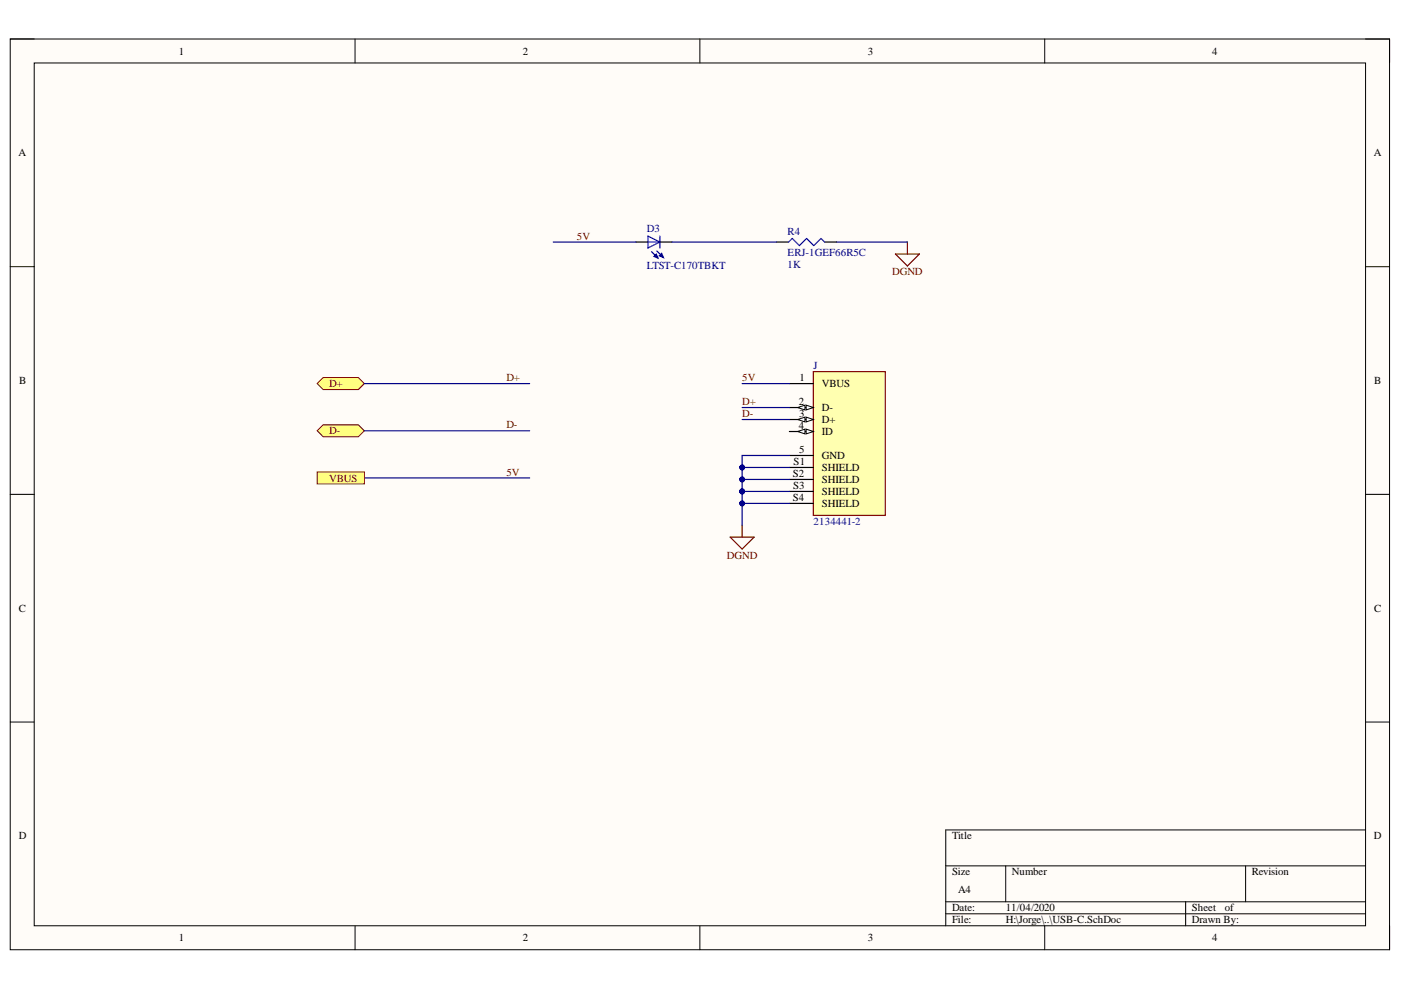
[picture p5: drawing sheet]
<svg xmlns="http://www.w3.org/2000/svg" width="297mm" height="210mm" viewBox="0 0 297 210" stroke-linecap="round" stroke-linejoin="round" font-family="sans-serif">
<path d="M2.2 8.3h292.4v193.1h-292.4z" fill-rule="evenodd" fill="#fffcf8"/>
<path d="M2.2 8.3h292.4v193.1h-292.4z" fill="none" stroke="#000" stroke-width=".21"/>
<path d="M7.3 13.4h282.2v182.9h-282.2z" fill-rule="evenodd" fill="#fffcf8"/>
<g fill="none" stroke="#000" stroke-width=".21">
<path d="M2.2 8.3h5.1M7.3 13.4h282.2v182.9h-282.2zM75.3 8.3v5M148.4 8.3v5M221.5 8.3v5.1M289.5 8.3h5.1v5.1M2.2 56.5h5.1M289.5 56.5h5.1M2.2 104.8h5.1M289.5 104.8h5.1M2.2 153.1h5.1M289.5 153.1h5.1"/>
<path d="M289.5 176h-89v20.3M75.3 196.3v5.1M148.4 196.3v5.1M200.5 183.6h89M200.5 191.2h89M200.5 193.7h89M213.2 183.6v7.6M221.5 196.3v5.1M251.4 191.2v5.1M264.1 183.6v7.6M294.6 196.3v5.1"/>
</g>
<path d="M154.8 113.9h5.1l-2.6 2.5zM157.3 111.3v2.6" fill="none" stroke="#800000" stroke-width=".25"/>
<path d="M172.4 78.8h15.3v30.5h-15.3z" fill-rule="evenodd" fill="#ffffb0"/>
<path d="M172.4 78.8h15.3v30.5h-15.3z" fill="none" stroke="#800000" stroke-width=".25"/>
<path d="M167.4 81.3h5M167.4 86.4h5" fill="none" stroke="#000" stroke-width=".25"/>
<path d="M170.9 85.9l1.5 .5-1.5 .5z" fill="#f8fcff"/>
<path d="M170.9 85.9l1.5 .5-1.5 .5z" fill="none" stroke="#000" stroke-width=".21"/>
<path d="M169.1 86.4l1.6-.5v1z" fill="#f8fcff"/>
<path d="M169.1 86.4l1.6-.5v1z" fill="none" stroke="#000" stroke-width=".21"/>
<path d="M167.4 88.9h5" fill="none" stroke="#000" stroke-width=".25"/>
<path d="M170.9 88.4l1.5 .5-1.5 .6z" fill="#f8fcff"/>
<path d="M170.9 88.4l1.5 .5-1.5 .6z" fill="none" stroke="#000" stroke-width=".21"/>
<path d="M169.1 88.9l1.6-.5v1.1z" fill="#f8fcff"/>
<path d="M169.1 88.9l1.6-.5v1.1z" fill="none" stroke="#000" stroke-width=".21"/>
<path d="M167.4 91.5h5" fill="none" stroke="#000" stroke-width=".25"/>
<path d="M170.9 91l1.5 .5-1.5 .5z" fill="#f8fcff"/>
<path d="M170.9 91l1.5 .5-1.5 .5z" fill="none" stroke="#000" stroke-width=".21"/>
<path d="M169.1 91.5l1.6-.5v1z" fill="#f8fcff"/>
<path d="M169.1 91.5l1.6-.5v1z" fill="none" stroke="#000" stroke-width=".21"/>
<path d="M164.7 51.3h2.5M174.8 51.3h2.6M167.4 96.6h5M167.4 99.1h5M167.4 101.7h5M167.4 104.2h5M167.4 106.7h5" fill="none" stroke="#000" stroke-width=".25"/>
<path d="M137.4 50l2.5 1.3-2.5 1.3zM137.4 51.3h2.5M138.1 53.4l1.4 1.3M139.3 53.2l1.4 1.4M139.9 50v2.6M167.2 51.3l.8-.7 1.5 1.5 1.5-1.5 1.5 1.5 1.6-1.5 .7 .7" fill="none" stroke="#00f" stroke-width=".25"/>
<path d="M138.6 54.4l.5-.5 .4 .8z" fill="#00f"/>
<path d="M138.6 54.4l.5-.5 .4 .8z" fill="none" stroke="#00f" stroke-width=".25"/>
<path d="M139.8 54.2l.5-.5 .4 .9z" fill="#00f"/>
<path d="M139.8 54.2l.5-.5 .4 .9z" fill="none" stroke="#00f" stroke-width=".25"/>
<path d="M134.8 51.3h2.6M139.9 51.3h2.6" fill="none" stroke="#000" stroke-width=".25"/>
<path d="M189.8 53.9h5.1l-2.5 2.5zM192.4 51.3v2.6" fill="none" stroke="#800000" stroke-width=".25"/>
<path d="M68.5 80.1h7.5l1.3 1.2-1.3 1.3h-7.5l-1.3-1.3z" fill-rule="evenodd" fill="#ffff80"/>
<path d="M68.5 80.1h7.5l1.3 1.2-1.3 1.3h-7.5l-1.3-1.3z" fill="none" stroke="#800000" stroke-width=".21"/>
<path d="M67.2 91.3l1.3-1.2h7.5l1.3 1.2-1.3 1.3h-7.5z" fill-rule="evenodd" fill="#ffff80"/>
<path d="M67.2 91.3l1.3-1.2h7.5l1.3 1.2-1.3 1.3h-7.5z" fill="none" stroke="#800000" stroke-width=".21"/>
<path d="M117.3 51.3h17.5M142.5 51.3h22.2M77.3 91.3h35M77.3 81.3h35M77.3 101.3h35M157.3 104.2v2.5h10.1" fill="none" stroke="#000080" stroke-width=".25"/>
<circle cx="157.3" cy="104.2" r=".51" fill="#000080"/>
<circle cx="157.3" cy="104.2" r=".51" fill="none" stroke="#000080" stroke-width=".21"/>
<circle cx="157.3" cy="106.7" r=".51" fill="#000080"/>
<circle cx="157.3" cy="106.7" r=".51" fill="none" stroke="#000080" stroke-width=".21"/>
<path d="M157.3 104.2h10.1" fill="none" stroke="#000080" stroke-width=".25"/>
<circle cx="157.3" cy="104.2" r=".51" fill="#000080"/>
<circle cx="157.3" cy="104.2" r=".51" fill="none" stroke="#000080" stroke-width=".21"/>
<path d="M167.4 101.7h-10.1v2.5" fill="none" stroke="#000080" stroke-width=".25"/>
<circle cx="157.3" cy="101.7" r=".51" fill="#000080"/>
<circle cx="157.3" cy="101.7" r=".51" fill="none" stroke="#000080" stroke-width=".21"/>
<circle cx="157.3" cy="104.2" r=".51" fill="#000080"/>
<circle cx="157.3" cy="104.2" r=".51" fill="none" stroke="#000080" stroke-width=".21"/>
<path d="M167.4 99.1h-10.1v2.6" fill="none" stroke="#000080" stroke-width=".25"/>
<circle cx="157.3" cy="99.1" r=".51" fill="#000080"/>
<circle cx="157.3" cy="99.1" r=".51" fill="none" stroke="#000080" stroke-width=".21"/>
<circle cx="157.3" cy="101.7" r=".51" fill="#000080"/>
<circle cx="157.3" cy="101.7" r=".51" fill="none" stroke="#000080" stroke-width=".21"/>
<path d="M167.4 96.6h-10.1v2.5" fill="none" stroke="#000080" stroke-width=".25"/>
<circle cx="157.3" cy="99.1" r=".51" fill="#000080"/>
<circle cx="157.3" cy="99.1" r=".51" fill="none" stroke="#000080" stroke-width=".21"/>
<path d="M177.4 51.3h15M157.3 88.9h10.1M157.3 86.4h10.1M157.3 81.3h10.1M157.3 106.7v4.6" fill="none" stroke="#000080" stroke-width=".25"/>
<circle cx="157.3" cy="106.7" r=".51" fill="#000080"/>
<circle cx="157.3" cy="106.7" r=".51" fill="none" stroke="#000080" stroke-width=".21"/>
<path d="M67.2 100.1h10.1v2.5h-10.1z" fill-rule="evenodd" fill="#ffff80"/>
<path d="M67.2 100.1h10.1v2.5h-10.1z" fill="none" stroke="#800000" stroke-width=".21"/>
<g font-size="2.3">
<text x="37.9" y="11.6">1</text>
<text x="110.8" y="11.6">2</text>
<text x="184" y="11.6">3</text>
<text x="257" y="11.6">4</text>
<text x="3.9" y="33.1">A</text>
<text x="291.3" y="33.1">A</text>
<text x="4.1" y="81.4">B</text>
<text x="169.5" y="80.8">1</text>
<text x="174.3" y="82.1">VBUS</text>
<text x="291.4" y="81.4">B</text>
<text x="169.4" y="85.9">2</text>
<text x="169.4" y="88.4">3</text>
<text x="174.3" y="87.1">D-</text>
<text x="174.3" y="89.7">D+</text>
<text x="169.4" y="91">4</text>
<text x="174.3" y="92.2">ID</text>
<text x="168.1" y="101.1">S2</text>
<text x="168.3" y="98.6">S1</text>
<text x="169.4" y="96">5</text>
<text x="174.3" y="97.3">GND</text>
<text x="174.3" y="99.8">SHIELD</text>
<text x="168.1" y="106.2">S4</text>
<text x="168.2" y="103.6">S3</text>
<text x="174.3" y="102.4">SHIELD</text>
<text x="174.3" y="104.9">SHIELD</text>
<text x="174.3" y="107.5">SHIELD</text>
<text x="4" y="129.7">C</text>
<text x="291.4" y="129.7">C</text>
<text x="4" y="177.9">D</text>
<text x="201.9" y="177.9">Title</text>
<text x="291.3" y="177.9">D</text>
<text x="201.9" y="185.6">Size</text>
<text x="214.5" y="185.6">Number</text>
<text x="265.4" y="185.6">Revision</text>
<text x="203.1" y="189.4">A4</text>
<text x="201.9" y="193.2">Date:</text>
<text x="201.9" y="195.8">File:</text>
<text x="213.3" y="193.2">11/04/2020</text>
<text x="213.3" y="195.8">H:\Jorge\..\USB-C.SchDoc</text>
<text x="252.7" y="193.2">Sheet</text>
<text x="252.7" y="195.8">Drawn By:</text>
<text x="259.7" y="193.2">of</text>
<text x="37.9" y="199.6">1</text>
<text x="110.8" y="199.6">2</text>
<text x="184" y="199.6">3</text>
<text x="257" y="199.6">4</text>
</g>
<g font-size="2.3" fill="#800000">
<text x="122.3" y="50.8">5V</text>
<text x="189.2" y="58.4">DGND</text>
<text x="69.8" y="82.1">D+</text>
<text x="107.4" y="80.8">D+</text>
<text x="157.4" y="80.8">5V</text>
<text x="157.4" y="85.9">D+</text>
<text x="157.4" y="88.4">D-</text>
<text x="69.8" y="92">D-</text>
<text x="107.4" y="90.8">D-</text>
<text x="107.4" y="100.8">5V</text>
<text x="69.8" y="102.1">VBUS</text>
<text x="154.1" y="118.4">DGND</text>
</g>
<g font-size="2.3" fill="#000080">
<text x="137.1" y="49.3">D3</text>
<text x="167" y="49.8">R4</text>
<text x="137.1" y="57.1">LTST-C170TBKT</text>
<text x="167" y="56.9">1K</text>
<text x="167" y="54.3">ERJ-1GEF66R5C</text>
<text x="172.5" y="78.3">J</text>
<text x="172.5" y="111.3">2134441-2</text>
</g>
</svg>
